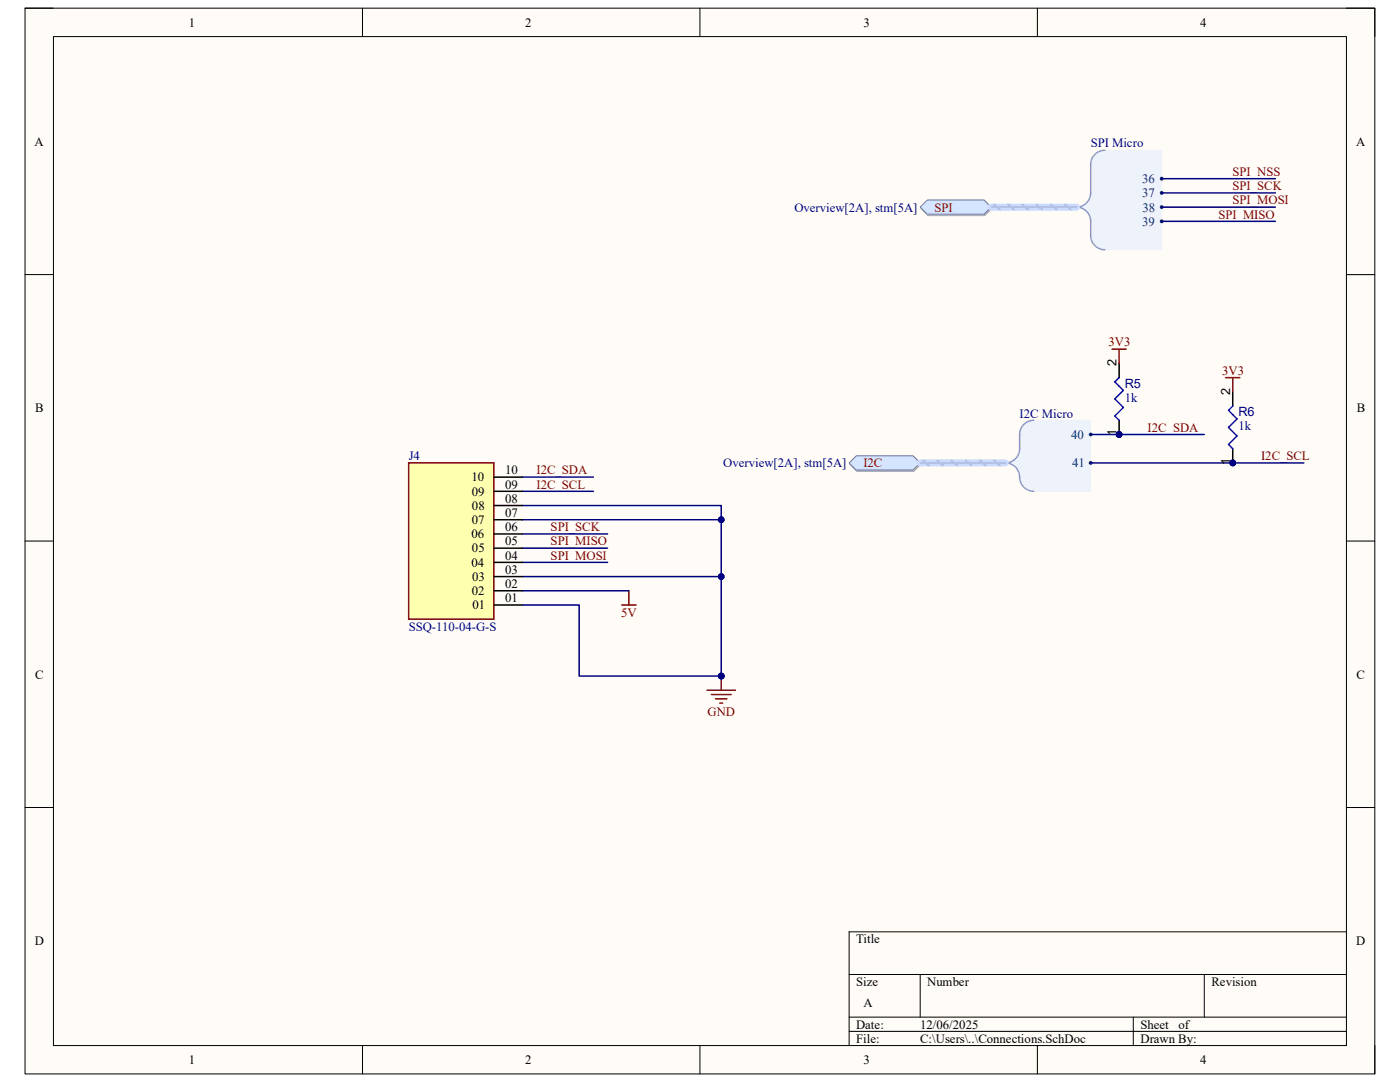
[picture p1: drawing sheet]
<svg xmlns="http://www.w3.org/2000/svg" width="279mm" height="216mm" viewBox="0 0 279 216" stroke-linecap="round" stroke-linejoin="round" font-family="sans-serif">
<path d="M5 1.6h269.4v212.7h-269.4z" fill-rule="evenodd" fill="#fffcf8"/>
<path d="M5 1.6h269.4v212.7h-269.4z" fill="none" stroke="#000" stroke-width=".2"/>
<path d="M10.7 7.3h258v201.3h-258z" fill-rule="evenodd" fill="#fffcf8"/>
<g fill="none" stroke="#000" stroke-width=".2">
<path d="M5 1.6h5.7M10.7 7.3h258v201.3h-258zM72.3 1.6v5.7M139.7 1.6v5.7M207 1.6v5.7M268.7 1.6h5.7v5.7M5 54.8h5.7M268.7 54.8h5.7M5 108h5.7M268.7 108h5.7M5 161.1h5.7M268.7 161.1h5.7"/>
<path d="M169.5 194.4h99.2M183.6 194.4v8.6M240.3 194.4v8.6M268.7 185.9h-99.2v22.7M72.3 208.6v5.7M139.7 208.6v5.7M169.5 203h99.2M169.5 205.8h99.2M207 208.6v5.7M226.2 203v5.6M274.4 208.6v5.7"/>
</g>
<path d="M218 31.4l1.1-1.1 1.4-.3h11.3v19.8h-11.3l-1.4-.3-1.1-1.1-.3-1.4v-3.5l-.7-1.2-1.5-1 1.5-.9 .7-1.2v-6.4z" fill-rule="evenodd" fill="#edf2fb"/>
<path d="M218 31.4l1.1-1.1 1.4-.3h11.3v19.8h-11.3l-1.4-.3-1.1-1.1-.3-1.4v-3.5l-.7-1.2-1.5-1 1.5-.9 .7-1.2v-6.4z" fill="none" stroke="#edf2fb" stroke-width=".2"/>
<path d="M220.5 30a2.84 2.84 0 0 0-2.8 2.8v5.7a2.84 2.84 0 0 1-2.9 2.8 2.84 2.84 0 0 1 2.9 2.9v2.8a2.84 2.84 0 0 0 2.8 2.8" fill="none" stroke="#8f9ec9" stroke-width=".3"/>
<circle cx="231.8" cy="35.7" r=".28" fill="#003a70"/>
<circle cx="231.8" cy="35.7" r=".28" fill="none" stroke="#003a70" stroke-width=".2"/>
<circle cx="231.8" cy="38.5" r=".28" fill="#003a70"/>
<circle cx="231.8" cy="38.5" r=".28" fill="none" stroke="#003a70" stroke-width=".2"/>
<circle cx="231.8" cy="44.2" r=".28" fill="#003a70"/>
<circle cx="231.8" cy="44.2" r=".28" fill="none" stroke="#003a70" stroke-width=".2"/>
<circle cx="231.8" cy="41.3" r=".28" fill="#003a70"/>
<circle cx="231.8" cy="41.3" r=".28" fill="none" stroke="#003a70" stroke-width=".2"/>
<path d="M183.8 41.6l1.4-1.4h11.3l1.5 1.4-1.5 1.4h-11.3z" fill-rule="evenodd" fill="#bac0ca"/>
<path d="M183.8 41.6l1.4-1.4h11.3l1.5 1.4-1.5 1.4h-11.3z" fill="none" stroke="#a6acb6" stroke-width=".2"/>
<path d="M185.1 39.9h11.3l1.4 1.4-1.4 1.4h-11.3l-1.5-1.4z" fill-rule="evenodd" fill="#d5e4ff"/>
<path d="M185.1 39.9h11.3l1.4 1.4-1.4 1.4h-11.3l-1.5-1.4z" fill="none" stroke="#71809b" stroke-width=".2"/>
<path d="M204.9 84.2l1.4-.3h11.4v14.1h-11.4a2.93 2.93 0 0 1-2.8-3.5l-.7-1.2-1.4-.9 1.4-1 .7-1.2v-3.5l.3-1.4z" fill-rule="evenodd" fill="#edf2fb"/>
<path d="M204.9 84.2l1.4-.3h11.4v14.1h-11.4a2.93 2.93 0 0 1-2.8-3.5l-.7-1.2-1.4-.9 1.4-1 .7-1.2v-3.5l.3-1.4z" fill="none" stroke="#edf2fb" stroke-width=".2"/>
<path d="M206.3 83.9a2.84 2.84 0 0 0-2.8 2.8v2.8a2.84 2.84 0 0 1-2.9 2.9 2.84 2.84 0 0 1 2.9 2.8 2.83 2.83 0 0 0 2.8 2.8" fill="none" stroke="#8f9ec9" stroke-width=".3"/>
<circle cx="217.7" cy="86.7" r=".28" fill="#003a70"/>
<circle cx="217.7" cy="86.7" r=".28" fill="none" stroke="#003a70" stroke-width=".2"/>
<circle cx="217.7" cy="92.4" r=".28" fill="#003a70"/>
<circle cx="217.7" cy="92.4" r=".28" fill="none" stroke="#003a70" stroke-width=".2"/>
<path d="M171 91.2h11.4l1.4 1.4-1.4 1.5h-11.4l-1.4-1.5z" fill-rule="evenodd" fill="#bac0ca"/>
<path d="M171 91.2h11.4l1.4 1.4-1.4 1.5h-11.4l-1.4-1.5z" fill="none" stroke="#a6acb6" stroke-width=".2"/>
<path d="M169.5 92.4l1.4-1.4h11.3l1.4 1.4-1.4 1.4h-11.3z" fill-rule="evenodd" fill="#d5e4ff"/>
<path d="M169.5 92.4l1.4-1.4h11.3l1.4 1.4-1.4 1.4h-11.3z" fill="none" stroke="#71809b" stroke-width=".2"/>
<path d="M141.1 137.7h5.7M142 138.6h3.9M142.8 139.4h2.3M143.9 134.9v2.8M143.7 140.3h.5" fill="none" stroke="#800000" stroke-width=".3"/>
<circle cx="143.9" cy="134.9" r=".57" fill="#000080"/>
<circle cx="143.9" cy="134.9" r=".57" fill="none" stroke="#000080" stroke-width=".2"/>
<path d="M231.8 35.7h22.7M231.8 38.5h22.7M231.8 44.2h22.7M217.7 86.7h22.6" fill="none" stroke="#000080" stroke-width=".3"/>
<circle cx="223.3" cy="86.7" r=".57" fill="#000080"/>
<circle cx="223.3" cy="86.7" r=".57" fill="none" stroke="#000080" stroke-width=".2"/>
<path d="M217.7 92.4h42.5" fill="none" stroke="#000080" stroke-width=".3"/>
<circle cx="246" cy="92.4" r=".57" fill="#000080"/>
<circle cx="246" cy="92.4" r=".57" fill="none" stroke="#000080" stroke-width=".2"/>
<path d="M231.8 41.3h22.7M104.2 95.2h14.2M104.2 98h14.2M104.2 106.5h17.1M104.2 109.4h17.1M104.2 112.2h17.1M104.2 120.7h11.4v14.2h28.3" fill="none" stroke="#000080" stroke-width=".3"/>
<path d="M197.8 41.3h17M183.6 92.4h17" fill="none" stroke="#cbdaff" stroke-width="1.4"/>
<path d="M198.4 40.8l1.1 1M201.2 40.8l1.2 1M204.1 40.8l1.1 1M206.9 40.8l1.1 1M209.7 40.8l1.2 1M212.6 40.8l1.1 1M184.2 91.9l1.1 1M187 91.9l1.2 1M189.9 91.9l1.1 1M192.7 91.9l1.1 1M195.5 91.9l1.2 1M198.4 91.9l1.1 1" fill="none" stroke="#adbce7" stroke-width=".42"/>
<path d="M197.8 41.3h17M183.6 92.4h17" fill="none" stroke="#adbce7" stroke-width=".3"/>
<path d="M125.5 117.9v2.8M124.1 120.7h2.8" fill="none" stroke="#800000" stroke-width=".3"/>
<circle cx="143.9" cy="134.9" r=".57" fill="#000080"/>
<circle cx="143.9" cy="134.9" r=".57" fill="none" stroke="#000080" stroke-width=".2"/>
<path d="M104.2 115.1h39.7v19.8" fill="none" stroke="#000080" stroke-width=".3"/>
<circle cx="143.9" cy="115" r=".57" fill="#000080"/>
<circle cx="143.9" cy="115" r=".57" fill="none" stroke="#000080" stroke-width=".2"/>
<circle cx="143.9" cy="134.9" r=".57" fill="#000080"/>
<circle cx="143.9" cy="134.9" r=".57" fill="none" stroke="#000080" stroke-width=".2"/>
<path d="M104.2 100.9h39.7v14.2" fill="none" stroke="#000080" stroke-width=".3"/>
<circle cx="143.9" cy="103.7" r=".57" fill="#000080"/>
<circle cx="143.9" cy="103.7" r=".57" fill="none" stroke="#000080" stroke-width=".2"/>
<circle cx="143.9" cy="115" r=".57" fill="#000080"/>
<circle cx="143.9" cy="115" r=".57" fill="none" stroke="#000080" stroke-width=".2"/>
<path d="M104.2 103.7h39.7" fill="none" stroke="#000080" stroke-width=".3"/>
<circle cx="143.9" cy="103.7" r=".57" fill="#000080"/>
<circle cx="143.9" cy="103.7" r=".57" fill="none" stroke="#000080" stroke-width=".2"/>
<path d="M104.2 117.9h21.3" fill="none" stroke="#000080" stroke-width=".3"/>
<circle cx="223.3" cy="86.7" r=".57" fill="#000080"/>
<circle cx="223.3" cy="86.7" r=".57" fill="none" stroke="#000080" stroke-width=".2"/>
<path d="M223.3 72.5v2.9M223.3 83.9v2.8" fill="none" stroke="#000" stroke-width=".3"/>
<circle cx="223.3" cy="86.7" r=".57" fill="#000080"/>
<circle cx="223.3" cy="86.7" r=".57" fill="none" stroke="#000080" stroke-width=".2"/>
<path d="M223.3 75.4l-.8 .8 1.7 1.7-1.7 1.7 1.7 1.7-1.7 1.7 .8 .9" fill="none" stroke="#00f" stroke-width=".3"/>
<circle cx="246" cy="92.4" r=".57" fill="#000080"/>
<circle cx="246" cy="92.4" r=".57" fill="none" stroke="#000080" stroke-width=".2"/>
<path d="M246 78.2v2.8M246 89.5v2.9" fill="none" stroke="#000" stroke-width=".3"/>
<circle cx="246" cy="92.4" r=".57" fill="#000080"/>
<circle cx="246" cy="92.4" r=".57" fill="none" stroke="#000080" stroke-width=".2"/>
<path d="M246 81l-.8 .9 1.7 1.7-1.7 1.7 1.7 1.7-1.7 1.7 .8 .8" fill="none" stroke="#00f" stroke-width=".3"/>
<path d="M221.9 69.7h2.9M223.3 69.7v2.8M244.6 75.4h2.8M246 75.4v2.8" fill="none" stroke="#800000" stroke-width=".3"/>
<path d="M81.6 92.4h17v31.2h-17z" fill-rule="evenodd" fill="#ffffb0"/>
<path d="M81.6 92.4h17v31.2h-17z" fill="none" stroke="#800000" stroke-width=".3"/>
<path d="M98.6 98h5.6M98.6 95.2h5.6M98.6 117.9h5.6M98.6 115.1h5.6M98.6 112.2h5.6M98.6 109.4h5.6M98.6 106.5h5.6M98.6 103.7h5.6M98.6 100.9h5.6M98.6 120.7h5.6" fill="none" stroke="#000" stroke-width=".3"/>
<g font-size="2.5">
<text x="37.7" y="5.3">1</text>
<text x="104.8" y="5.3">2</text>
<text x="172.3" y="5.3">3</text>
<text x="239.5" y="5.3">4</text>
<text x="6.9" y="29.1">A</text>
<text x="270.6" y="29.1">A</text>
<text x="222.8" y="73.1" transform="rotate(-90 222.8 73.1)">2</text>
<text x="7" y="82.3">B</text>
<text x="245.5" y="78.7" transform="rotate(-90 245.5 78.7)">2</text>
<text x="270.8" y="82.3">B</text>
<text x="222.8" y="87.1" transform="rotate(-90 222.8 87.1)">1</text>
<text x="100.8" y="94.7">10</text>
<text x="245.5" y="92.7" transform="rotate(-90 245.5 92.7)">1</text>
<text x="94.1" y="96.1">10</text>
<text x="94.1" y="98.9">09</text>
<text x="94.2" y="101.7">08</text>
<text x="100.8" y="100.3">08</text>
<text x="100.8" y="97.5">09</text>
<text x="94.1" y="107.4">06</text>
<text x="94.1" y="104.6">07</text>
<text x="100.8" y="106">06</text>
<text x="100.8" y="103.2">07</text>
<text x="94.1" y="113.1">04</text>
<text x="94.2" y="110.2">05</text>
<text x="100.8" y="111.7">04</text>
<text x="100.8" y="108.8">05</text>
<text x="94.1" y="118.7">02</text>
<text x="94.2" y="115.9">03</text>
<text x="100.8" y="117.3">02</text>
<text x="100.8" y="114.5">03</text>
<text x="94.3" y="121.6">01</text>
<text x="100.8" y="120.2">01</text>
<text x="7" y="135.4">C</text>
<text x="270.7" y="135.4">C</text>
<text x="6.9" y="188.6">D</text>
<text x="170.9" y="188.2">Title</text>
<text x="270.7" y="188.6">D</text>
<text x="170.9" y="196.7">Size</text>
<text x="185" y="196.7">Number</text>
<text x="241.8" y="196.7">Revision</text>
<text x="172.3" y="201">A</text>
<text x="170.9" y="205.2">Date:</text>
<text x="170.9" y="208.1">File:</text>
<text x="183.6" y="205.2">12/06/2025</text>
<text x="183.7" y="208.1">C:\Users\..\Connections.SchDoc</text>
<text x="227.6" y="208.1">Drawn By:</text>
<text x="227.6" y="205.2">Sheet</text>
<text x="235.2" y="205.2">of</text>
<text x="37.7" y="212.3">1</text>
<text x="104.8" y="212.3">2</text>
<text x="172.3" y="212.3">3</text>
<text x="239.5" y="212.3">4</text>
</g>
<g font-size="2.5" fill="#000080">
<text x="217.7" y="29.4">SPI Micro</text>
<text x="158.5" y="42.2">Overview[2A], stm[5A]</text>
<text x="224.5" y="77.4">R5</text>
<text x="203.5" y="83.3">I2C Micro</text>
<text x="224.5" y="80.2">1k</text>
<text x="247.1" y="83.1">R6</text>
<text x="247.1" y="85.9">1k</text>
<text x="81.6" y="91.8">J4</text>
<text x="144.4" y="93.2">Overview[2A], stm[5A]</text>
<text x="81.6" y="125.9">SSQ-110-04-G-S</text>
</g>
<g font-size="2.5" fill="#800000">
<text x="246" y="35.1">SPI_NSS</text>
<text x="246" y="37.9">SPI_SCK</text>
<text x="246" y="40.8">SPI_MOSI</text>
<text x="186.5" y="42.2">SPI</text>
<text x="243.2" y="43.6">SPI_MISO</text>
<text x="221.2" y="69.1">3V3</text>
<text x="243.9" y="74.8">3V3</text>
<text x="229" y="86.1">I2C_SDA</text>
<text x="107.1" y="94.7">I2C_SDA</text>
<text x="172.3" y="93.2">I2C</text>
<text x="251.7" y="91.8">I2C_SCL</text>
<text x="107.1" y="97.5">I2C_SCL</text>
<text x="109.9" y="106">SPI_SCK</text>
<text x="109.9" y="111.7">SPI_MOSI</text>
<text x="109.9" y="108.8">SPI_MISO</text>
<text x="124" y="123">5V</text>
<text x="141.2" y="142.9">GND</text>
</g>
<g font-size="2.5" fill="#003a70">
<text x="228" y="36.5">36</text>
<text x="228" y="39.4">37</text>
<text x="228" y="45">39</text>
<text x="228" y="42.2">38</text>
<text x="213.8" y="87.5">40</text>
<text x="214" y="93.2">41</text>
</g>
</svg>
